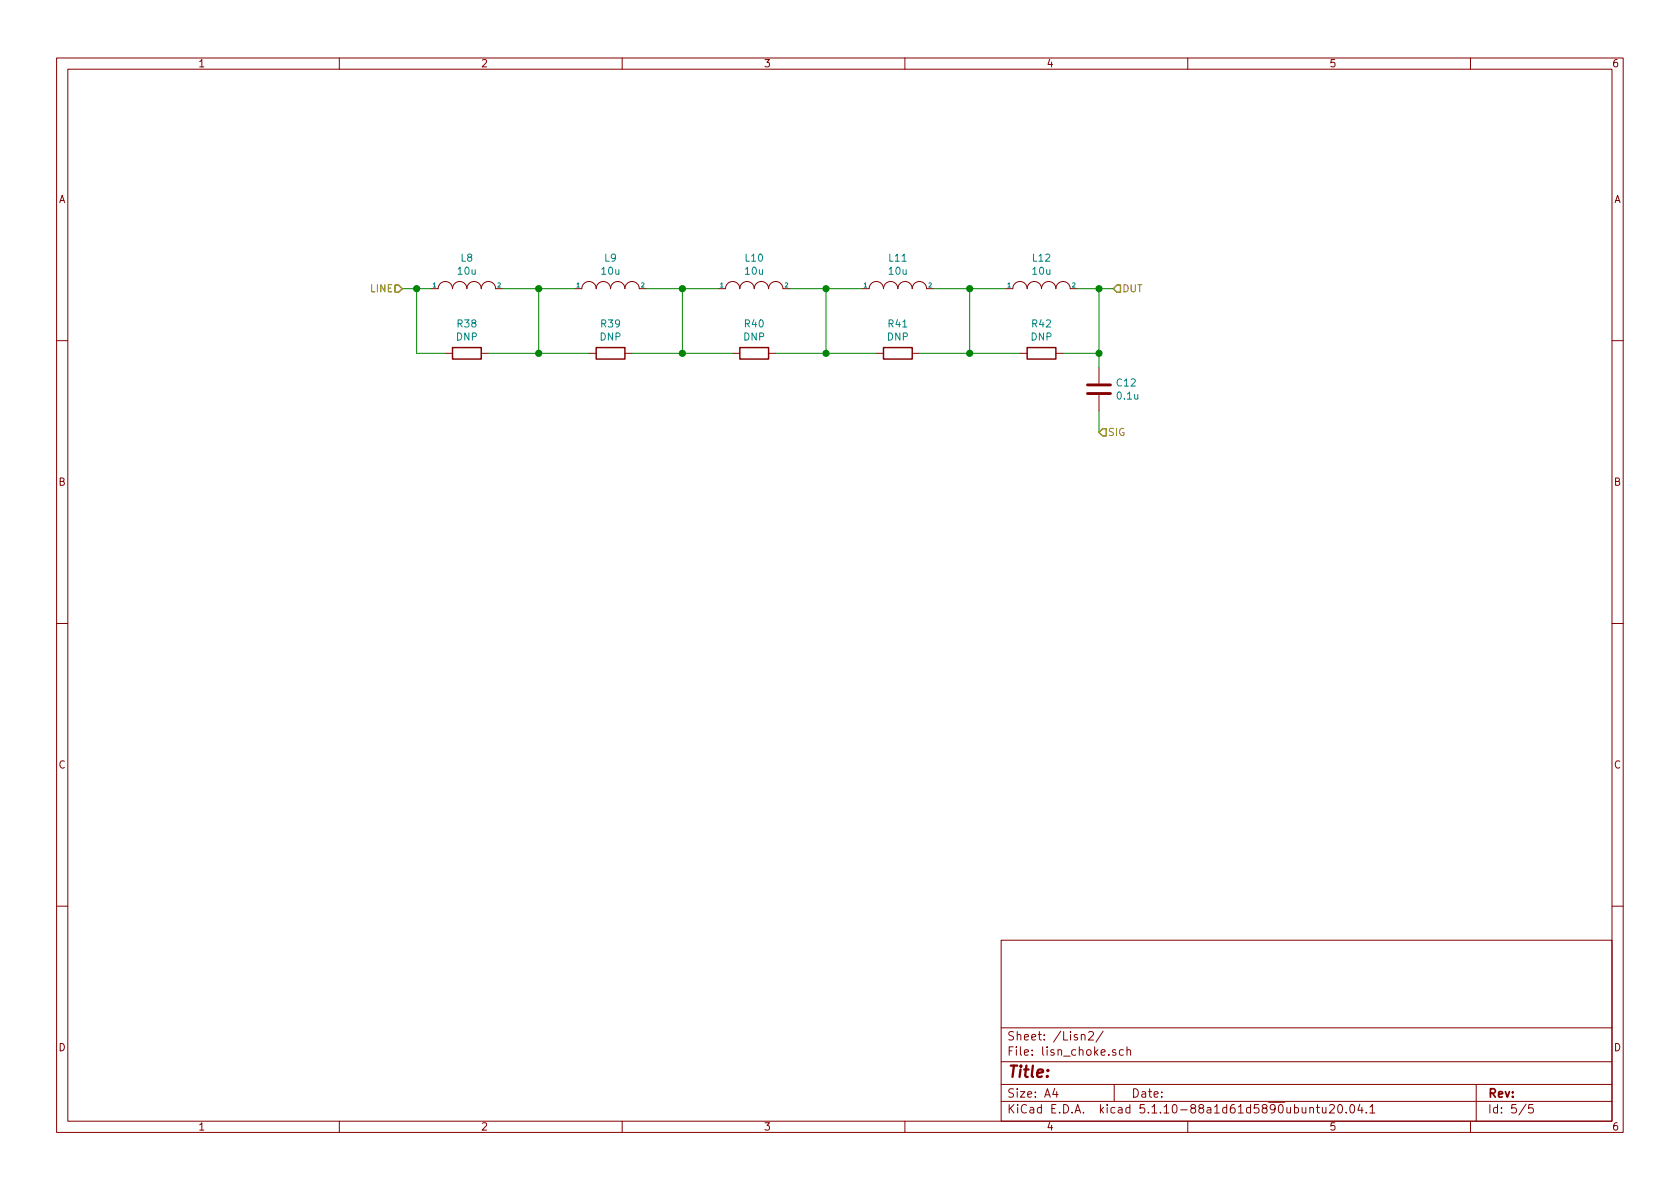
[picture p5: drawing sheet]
<svg xmlns="http://www.w3.org/2000/svg" width="297mm" height="210mm" viewBox="0 0 297 210" stroke-linecap="round" stroke-linejoin="round" font-family="sans-serif">
<g fill="none" stroke="#840000" stroke-width=".18">
<path d="M10 10.3h277v189.9h-277zM12 12.2h273v186.1h-273zM60 10.3v1.9M110 10.3v1.9M160 10.3v1.9M210 10.3v1.9M260 10.3v1.9M76.2 51h1.3a1.27 1.27 0 0 1 1.2-1.2 1.27 1.27 0 0 1 1.3 1.2 1.27 1.27 0 0 1 1.3-1.2 1.27 1.27 0 0 1 1.2 1.2 1.27 1.27 0 0 1 1.3-1.2 1.27 1.27 0 0 1 1.3 1.2 1.27 1.27 0 0 1 1.3-1.2 1.27 1.27 0 0 1 1.2 1.2h1.3M101.6 51h1.3a1.27 1.27 0 0 1 1.2-1.2 1.27 1.27 0 0 1 1.3 1.2 1.27 1.27 0 0 1 1.3-1.2 1.27 1.27 0 0 1 1.2 1.2 1.27 1.27 0 0 1 1.3-1.2 1.27 1.27 0 0 1 1.3 1.2 1.27 1.27 0 0 1 1.3-1.2 1.27 1.27 0 0 1 1.2 1.2h1.3M127 51h1.3a1.27 1.27 0 0 1 1.2-1.2 1.27 1.27 0 0 1 1.3 1.2 1.27 1.27 0 0 1 1.3-1.2 1.27 1.27 0 0 1 1.2 1.2 1.27 1.27 0 0 1 1.3-1.2 1.27 1.27 0 0 1 1.3 1.2 1.27 1.27 0 0 1 1.3-1.2 1.27 1.27 0 0 1 1.2 1.2h1.3M152.4 51h1.3a1.27 1.27 0 0 1 1.2-1.2 1.27 1.27 0 0 1 1.3 1.2 1.27 1.27 0 0 1 1.3-1.2 1.27 1.27 0 0 1 1.2 1.2 1.27 1.27 0 0 1 1.3-1.2 1.27 1.27 0 0 1 1.3 1.2 1.27 1.27 0 0 1 1.3-1.2 1.27 1.27 0 0 1 1.2 1.2h1.3M177.8 51h1.3a1.27 1.27 0 0 1 1.2-1.2 1.27 1.27 0 0 1 1.3 1.2 1.27 1.27 0 0 1 1.3-1.2 1.27 1.27 0 0 1 1.2 1.2 1.27 1.27 0 0 1 1.3-1.2 1.27 1.27 0 0 1 1.3 1.2 1.27 1.27 0 0 1 1.3-1.2 1.27 1.27 0 0 1 1.2 1.2h1.3"/>
<path d="M10 60.2h2M78.7 62.5h1.3M85.1 62.5h1.3M104.1 62.5h1.3M110.5 62.5h1.3M129.5 62.5h1.3M135.9 62.5h1.3M154.9 62.5h1.3M161.3 62.5h1.3M180.3 62.5h1.3M186.7 62.5h1.3M194.3 65v2.8"/>
<path d="M194.3 69.8v2.8M285 60.2h2M10 110.3h2M285 110.3h2M10 160.2h2M177 166.3h108v32h-108zM285 160.2h2M60 198.3v1.9M110 198.3v1.9M160 198.3v1.9M177 194.8h108M177 191.8h108"/>
<path d="M177 187.8h108M177 181.8h108M186.5 192.5l-.4 1h1M186.8 193v1M191.2 183.1l.1-.1a.37 .37 0 0 1 .5 .1v.8M192.5 182.6l.2-.2h.4l.2 .4-.9 1.1h.9M195 182.3l-1.2 2M197 191.8v3M197.3 185.7l-.4-.1-.2 .2 .1 .2 .5 .2v.3h-.6M198.6 185.7l-.4-.1-.3 .3 .1 .6 .2 .1 .4-.1M199.3 185.7l.2-.1 .3 .1 .1 .9M199.3 185.1v1.5"/>
<path d="M210 198.3v1.9M231.6 196l.2-.2 .4 .1v.9M231.6 195.8v1M232.7 195.8h.6M232.9 195.3v1.3l.4 .2M233.8 195.8l.1 .9 .3 .1 .2-.1M234.4 195.8v1M235.1 195.5l.2-.2h.4l.2 .5-.9 1h.9M236.7 195.4l.3-.1a.94 .94 0 0 1 0 1.5h-.1a1 1 0 0 1-.2-1.4zM238 196.7v.1M238.8 195.5l.3-.2a.94 .94 0 0 1 0 1.5 .82 .82 0 0 1-.3-1.3zM240.4 195.2l-.3 1.1h.9"/>
<path d="M240.8 195.8v1M241.6 196.7v.1M242.2 195.8l.4-.5v1.5M242.2 196.8h.9M260 198.3v1.9M261 191.8v6.5M269.8 195.2l-1.2 2M271 195.3h-.7v.7l.2-.1 .5 .1 .1 .2-.1 .5-.2 .1-.5-.1"/>
</g>
<path d="M192.3 69.6h4M192.3 68.1h4" fill="none" stroke="#840000" stroke-width=".51"/>
<path d="M80 61.5h5.1v2h-5.1zM105.4 61.5h5.1v2h-5.1zM130.8 61.5h5.1v2h-5.1zM156.2 61.5h5.1v2h-5.1zM181.6 61.5h5.1v2h-5.1z" fill="none" stroke="#840000" stroke-width=".25"/>
<g fill="none" stroke="#008400" stroke-width=".18">
<path d="M71.1 51h5.1M73.7 51v11.5h5M88.9 51h12.7M95.2 51v11.5M114.3 51h12.7M120.6 51v11.5M139.7 51h12.7M146 51v11.5M165.1 51h12.7M171.4 51v11.5M190.5 51h6.3M194.3 51v14"/>
<path d="M86.4 62.5h17.7M111.8 62.5h17.7M137.2 62.5h17.7M162.6 62.5h17.7M188 62.5h6.3M194.3 72.6v3.8"/>
</g>
<path d="M69.8 50.4h.7l.6 .6-.6 .7h-.7zM197.5 50.4h.6v1.3h-.6l-.7-.7zM194.9 75.8h.7v1.3h-.7l-.6-.7z" fill="none" stroke="#848400" stroke-width=".25"/>
<g fill="#008400" stroke="#008400" stroke-width=".25">
<circle cx="194.3" cy="62.5" r=".51"/>
<circle cx="73.7" cy="51" r=".51"/>
<circle cx="120.7" cy="62.5" r=".51"/>
<circle cx="194.3" cy="51" r=".51"/>
<circle cx="120.7" cy="51" r=".51"/>
<circle cx="146.1" cy="51" r=".51"/>
<circle cx="95.3" cy="62.5" r=".51"/>
<circle cx="146.1" cy="62.5" r=".51"/>
<circle cx="171.5" cy="51" r=".51"/>
<circle cx="95.3" cy="51" r=".51"/>
<circle cx="171.5" cy="62.5" r=".51"/>
</g>
<text font-size="2.8" fill="#840000" x="178" y="190.5">Title:</text>
<g font-size="2.1" fill="#840000">
<text x="178" y="184">Sheet: /Lisn2/</text>
<text x="178" y="186.7">File: lisn_choke.sch</text>
<text x="178" y="196.9">KiCad E.D.A. kicad 5.1.10-88a1d61d5890ubuntu20.04.1</text>
<text x="178" y="194.1">Size: A4</text>
<text x="200" y="194.1">Date:</text>
<text x="263" y="194.1">Rev:</text>
<text x="263" y="196.9">Id: 5/5</text>
</g>
<g font-size="1.8" fill="#840000">
<text x="35" y="11.9">1</text>
<text x="85" y="11.9">2</text>
<text x="135" y="11.9">3</text>
<text x="185" y="11.9">4</text>
<text x="235" y="11.9">5</text>
<text x="285" y="11.9">6</text>
<text x="10.4" y="35.9">A</text>
<text x="285.4" y="35.9">A</text>
<text x="10.4" y="85.9">B</text>
<text x="285.4" y="85.9">B</text>
<text x="10.4" y="135.9">C</text>
<text x="285.4" y="135.9">C</text>
<text x="10.4" y="185.9">D</text>
<text x="285.4" y="185.9">D</text>
<text x="35" y="199.9">1</text>
<text x="85" y="199.9">2</text>
<text x="135" y="199.9">3</text>
<text x="185" y="199.9">4</text>
<text x="235" y="199.9">5</text>
<text x="285" y="199.9">6</text>
</g>
<g font-size="1.8" fill="#008484">
<text x="81.5" y="46.3">L8</text>
<text x="106.9" y="46.3">L9</text>
<text x="131.8" y="46.3">L10</text>
<text x="157.2" y="46.3">L11</text>
<text x="182.6" y="46.3">L12</text>
<text x="81" y="48.6">10u</text>
<text x="106.4" y="48.6">10u</text>
<text x="131.8" y="48.6">10u</text>
<text x="157.2" y="48.6">10u</text>
<text x="182.6" y="48.6">10u</text>
<text x="80.9" y="57.9">R38</text>
<text x="106.3" y="57.9">R39</text>
<text x="131.7" y="57.9">R40</text>
<text x="157.1" y="57.9">R41</text>
<text x="182.5" y="57.9">R42</text>
<text x="80.7" y="60.2">DNP</text>
<text x="106.1" y="60.2">DNP</text>
<text x="131.5" y="60.2">DNP</text>
<text x="156.9" y="60.2">DNP</text>
<text x="182.3" y="60.2">DNP</text>
<text x="197.5" y="68.3">C12</text>
<text x="197.6" y="70.7">0.1u</text>
</g>
<g font-size="1.8" fill="#848400">
<text x="65.6" y="51.7">LINE</text>
<text x="198.4" y="51.7">DUT</text>
<text x="195.8" y="77.1">SIG</text>
</g>
<g font-size="1.1" fill="#008484">
<text x="76.6" y="50.8">1</text>
<text x="88" y="50.8">2</text>
<text x="102" y="50.8">1</text>
<text x="113.4" y="50.8">2</text>
<text x="127.4" y="50.8">1</text>
<text x="138.8" y="50.8">2</text>
<text x="152.8" y="50.8">1</text>
<text x="164.2" y="50.8">2</text>
<text x="178.2" y="50.8">1</text>
<text x="189.6" y="50.8">2</text>
</g>
</svg>
